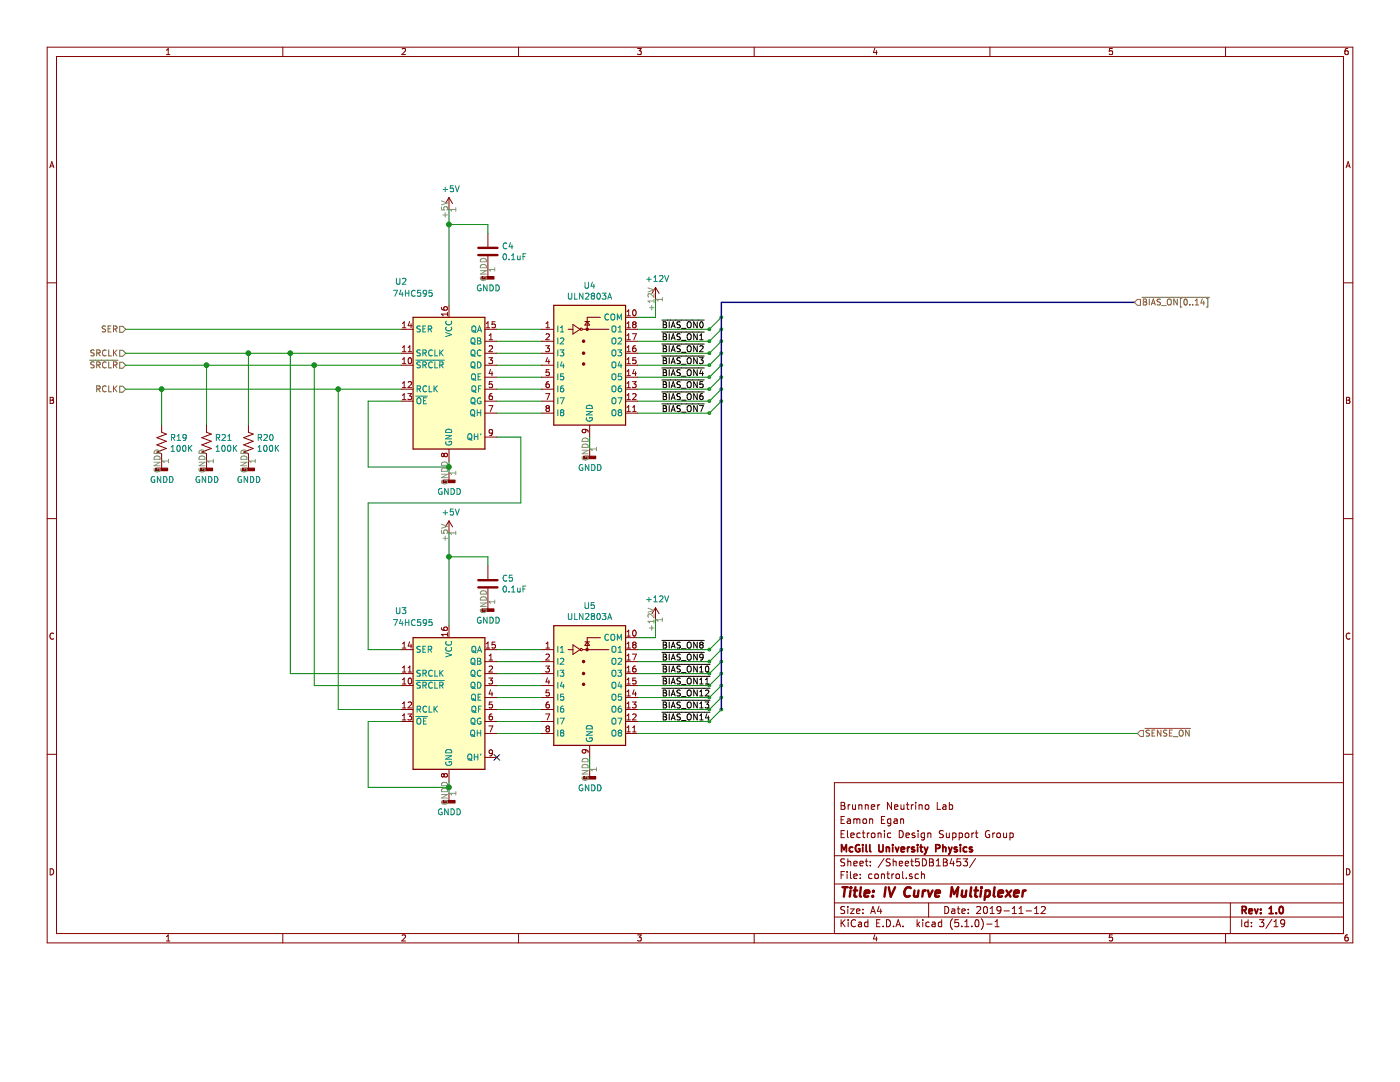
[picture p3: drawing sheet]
EESchema Schematic File Version 4
LIBS:iv-mux-cache
EELAYER 29 0
EELAYER END
$Descr A4 11693 8268
encoding utf-8
Sheet 3 19
Title "IV Curve Multiplexer"
Date "2019-11-12"
Rev "1.0"
Comp "McGill University Physics"
Comment1 "Electronic Design Support Group"
Comment2 "Eamon Egan"
Comment3 "Brunner Neutrino Lab"
Comment4 ""
$EndDescr
Entry Wire Line
	5925 2750 6025 2650
Entry Wire Line
	5925 2850 6025 2750
Entry Wire Line
	5925 2950 6025 2850
Wire Wire Line
	5325 2750 5925 2750
Wire Wire Line
	5325 2850 5925 2850
Wire Wire Line
	5325 2950 5925 2950
Text Label 5525 2750 0    50   ~ 0
~BIAS_ON0
Text Label 5525 2850 0    50   ~ 0
~BIAS_ON1
Text Label 5525 2950 0    50   ~ 0
~BIAS_ON2
Wire Wire Line
	4150 2750 4525 2750
Wire Wire Line
	4150 2850 4525 2850
Wire Wire Line
	4150 2950 4525 2950
Wire Wire Line
	4150 3450 4525 3450
Wire Wire Line
	4150 3350 4525 3350
Wire Wire Line
	4150 3250 4525 3250
Wire Wire Line
	4150 3150 4525 3150
Wire Wire Line
	4150 3050 4525 3050
Text Label 5525 3450 0    50   ~ 0
~BIAS_ON7
Text Label 5525 3350 0    50   ~ 0
~BIAS_ON6
Text Label 5525 3250 0    50   ~ 0
~BIAS_ON5
Text Label 5525 3150 0    50   ~ 0
~BIAS_ON4
Text Label 5525 3050 0    50   ~ 0
~BIAS_ON3
Wire Wire Line
	5325 3450 5925 3450
Wire Wire Line
	5325 3350 5925 3350
Wire Wire Line
	5325 3250 5925 3250
Wire Wire Line
	5325 3150 5925 3150
Wire Wire Line
	5325 3050 5925 3050
Entry Wire Line
	5925 3450 6025 3350
Entry Wire Line
	5925 3350 6025 3250
Entry Wire Line
	5925 3250 6025 3150
Entry Wire Line
	5925 3150 6025 3050
Entry Wire Line
	5925 3050 6025 2950
$Comp
L Transistor_Array:ULN2803A U?
U 1 1
P 4925 2950
AR Path="/5D371F58/5DB24387" Ref="U?"  Part="1" 
AR Path="/5DB1B454/5DB24387" Ref="U4"  Part="1" 
F 0 "U4" H 4925 3517 50  0000 C CNN
F 1 "ULN2803A" H 4925 3426 50  0000 C CNN
F 2 "Package_SO:SOIC-18W_7.5x11.6mm_P1.27mm" H 4975 2300 50  0001 L CNN
F 3 "http://www.ti.com/lit/ds/symlink/uln2803a.pdf" H 5025 2750 50  0001 C CNN
F 4 "296-15777-1-ND" H 4925 2950 50  0001 C CNN "VPN"
	1    4925 2950
	1    0    0    -1  
$EndComp
Entry Wire Line
	5925 5425 6025 5325
Entry Wire Line
	5925 5525 6025 5425
Entry Wire Line
	5925 5625 6025 5525
Wire Wire Line
	5325 5425 5925 5425
Wire Wire Line
	5325 5525 5925 5525
Wire Wire Line
	5325 5625 5925 5625
Wire Wire Line
	4150 5425 4525 5425
Wire Wire Line
	4150 5525 4525 5525
Wire Wire Line
	4150 5625 4525 5625
Wire Wire Line
	4150 6125 4525 6125
Wire Wire Line
	4150 6025 4525 6025
Wire Wire Line
	4150 5925 4525 5925
Wire Wire Line
	4150 5825 4525 5825
Wire Wire Line
	4150 5725 4525 5725
Wire Wire Line
	5325 6025 5925 6025
Wire Wire Line
	5325 5925 5925 5925
Wire Wire Line
	5325 5825 5925 5825
Wire Wire Line
	5325 5725 5925 5725
Entry Wire Line
	5925 6025 6025 5925
Entry Wire Line
	5925 5925 6025 5825
Entry Wire Line
	5925 5825 6025 5725
Entry Wire Line
	5925 5725 6025 5625
$Comp
L Transistor_Array:ULN2803A U?
U 1 1
P 4925 5625
AR Path="/5D371F58/5DB243B3" Ref="U?"  Part="1" 
AR Path="/5DB1B454/5DB243B3" Ref="U5"  Part="1" 
F 0 "U5" H 4925 6192 50  0000 C CNN
F 1 "ULN2803A" H 4925 6101 50  0000 C CNN
F 2 "Package_SO:SOIC-18W_7.5x11.6mm_P1.27mm" H 4975 4975 50  0001 L CNN
F 3 "http://www.ti.com/lit/ds/symlink/uln2803a.pdf" H 5025 5425 50  0001 C CNN
F 4 "296-15777-1-ND" H 4925 5625 50  0001 C CNN "VPN"
	1    4925 5625
	1    0    0    -1  
$EndComp
Text Label 5525 5425 0    50   ~ 0
~BIAS_ON8
Text Label 5525 5525 0    50   ~ 0
~BIAS_ON9
Text Label 5525 5625 0    50   ~ 0
~BIAS_ON10
Text Label 5525 5725 0    50   ~ 0
~BIAS_ON11
Text Label 5525 5825 0    50   ~ 0
~BIAS_ON12
Text Label 5525 5925 0    50   ~ 0
~BIAS_ON13
Text Label 5525 6025 0    50   ~ 0
~BIAS_ON14
Wire Bus Line
	6025 2525 9475 2525
Text HLabel 9475 2525 2    50   Input ~ 0
~BIAS_ON[0..14]
Wire Wire Line
	4150 3650 4350 3650
Wire Wire Line
	4350 3650 4350 4200
Wire Wire Line
	4350 4200 3075 4200
Wire Wire Line
	3075 4200 3075 5425
Wire Wire Line
	3075 5425 3350 5425
Wire Wire Line
	3350 2950 2425 2950
Wire Wire Line
	3350 5625 2425 5625
Wire Wire Line
	2425 5625 2425 2950
Connection ~ 2425 2950
Wire Wire Line
	2425 2950 2075 2950
Wire Wire Line
	3350 3050 2625 3050
Wire Wire Line
	2625 3050 2625 5725
Wire Wire Line
	2625 5725 3350 5725
Connection ~ 2625 3050
Wire Wire Line
	2625 3050 1725 3050
Wire Wire Line
	3350 3250 2825 3250
Wire Wire Line
	2825 3250 2825 5925
Wire Wire Line
	2825 5925 3350 5925
Wire Wire Line
	2825 3250 1350 3250
Connection ~ 2825 3250
Text HLabel 1050 2950 0    50   Input ~ 0
SRCLK
Text HLabel 1050 3050 0    50   Input ~ 0
~SRCLR
Text HLabel 1050 3250 0    50   Input ~ 0
RCLK
Wire Wire Line
	4925 3750 4925 3650
Wire Wire Line
	3750 3950 3750 3900
Wire Wire Line
	4925 6425 4925 6325
Wire Wire Line
	3750 6625 3750 6575
Wire Wire Line
	3350 6025 3075 6025
Wire Wire Line
	3075 6025 3075 6575
Wire Wire Line
	3075 6575 3750 6575
Connection ~ 3750 6575
Wire Wire Line
	3750 6575 3750 6525
Wire Wire Line
	3350 3350 3075 3350
Wire Wire Line
	3075 3350 3075 3900
Wire Wire Line
	3075 3900 3750 3900
Connection ~ 3750 3900
Wire Wire Line
	3750 3900 3750 3850
Wire Wire Line
	3350 2750 1050 2750
Text HLabel 1050 2750 0    50   Input ~ 0
SER
Wire Wire Line
	5325 6125 9500 6125
Text HLabel 9500 6125 2    50   Input ~ 0
~SENSE_ON
NoConn ~ 4150 6325
$Comp
L 74xx:74HC595 U?
U 1 1
P 3750 5825
AR Path="/5D371F58/5DB243AD" Ref="U?"  Part="1" 
AR Path="/5DB1B454/5DB243AD" Ref="U3"  Part="1" 
F 0 "U3" H 3350 6550 50  0000 C CNN
F 1 "74HC595" H 3450 6450 50  0000 C CNN
F 2 "Package_SO:SOIC-16_3.9x9.9mm_P1.27mm" H 3750 5825 50  0001 C CNN
F 3 "http://www.ti.com/lit/ds/symlink/sn74hc595.pdf" H 3750 5825 50  0001 C CNN
F 4 "TI" H 3750 5825 50  0001 C CNN "MFN"
F 5 "SN74HC595DR" H 3750 5825 50  0001 C CNN "MPN"
F 6 "296-14857-1-ND" H 3750 5825 50  0001 C CNN "VPN"
	1    3750 5825
	1    0    0    -1  
$EndComp
$Comp
L power:+5V #PWR035
U 1 1
P 3750 1750
F 0 "#PWR035" H 3750 1600 50  0001 C CNN
F 1 "+5V" H 3765 1923 50  0000 C CNN
F 2 "" H 3750 1750 50  0001 C CNN
F 3 "" H 3750 1750 50  0001 C CNN
	1    3750 1750
	1    0    0    -1  
$EndComp
Wire Wire Line
	3750 1750 3750 1875
$Comp
L power:+5V #PWR037
U 1 1
P 3750 4450
F 0 "#PWR037" H 3750 4300 50  0001 C CNN
F 1 "+5V" H 3765 4623 50  0000 C CNN
F 2 "" H 3750 4450 50  0001 C CNN
F 3 "" H 3750 4450 50  0001 C CNN
	1    3750 4450
	1    0    0    -1  
$EndComp
Wire Wire Line
	3750 4450 3750 4650
$Comp
L power:GNDD #PWR036
U 1 1
P 3750 3950
F 0 "#PWR036" H 3750 3700 50  0001 C CNN
F 1 "GNDD" H 3754 3795 50  0000 C CNN
F 2 "" H 3750 3950 50  0001 C CNN
F 3 "" H 3750 3950 50  0001 C CNN
	1    3750 3950
	1    0    0    -1  
$EndComp
$Comp
L power:GNDD #PWR041
U 1 1
P 4925 3750
F 0 "#PWR041" H 4925 3500 50  0001 C CNN
F 1 "GNDD" H 4929 3595 50  0000 C CNN
F 2 "" H 4925 3750 50  0001 C CNN
F 3 "" H 4925 3750 50  0001 C CNN
	1    4925 3750
	1    0    0    -1  
$EndComp
$Comp
L power:GNDD #PWR038
U 1 1
P 3750 6625
F 0 "#PWR038" H 3750 6375 50  0001 C CNN
F 1 "GNDD" H 3754 6470 50  0000 C CNN
F 2 "" H 3750 6625 50  0001 C CNN
F 3 "" H 3750 6625 50  0001 C CNN
	1    3750 6625
	1    0    0    -1  
$EndComp
$Comp
L power:GNDD #PWR042
U 1 1
P 4925 6425
F 0 "#PWR042" H 4925 6175 50  0001 C CNN
F 1 "GNDD" H 4929 6270 50  0000 C CNN
F 2 "" H 4925 6425 50  0001 C CNN
F 3 "" H 4925 6425 50  0001 C CNN
	1    4925 6425
	1    0    0    -1  
$EndComp
$Comp
L 74xx:74HC595 U?
U 1 1
P 3750 3150
AR Path="/5D371F58/5DB24381" Ref="U?"  Part="1" 
AR Path="/5DB1B454/5DB24381" Ref="U2"  Part="1" 
F 0 "U2" H 3350 3950 50  0000 C CNN
F 1 "74HC595" H 3450 3850 50  0000 C CNN
F 2 "Package_SO:SOIC-16_3.9x9.9mm_P1.27mm" H 3750 3150 50  0001 C CNN
F 3 "http://www.ti.com/lit/ds/symlink/sn74hc595.pdf" H 3750 3150 50  0001 C CNN
F 4 "TI" H 3750 3150 50  0001 C CNN "MFN"
F 5 "SN74HC595DR" H 3750 3150 50  0001 C CNN "MPN"
F 6 "296-14857-1-ND" H 3750 3150 50  0001 C CNN "VPN"
	1    3750 3150
	1    0    0    -1  
$EndComp
$Comp
L Device:C C?
U 1 1
P 4075 2100
AR Path="/5DC03534" Ref="C?"  Part="1" 
AR Path="/5DB1B454/5DC03534" Ref="C4"  Part="1" 
F 0 "C4" H 4190 2146 50  0000 L CNN
F 1 "0.1uF" H 4190 2055 50  0000 L CNN
F 2 "Capacitor_SMD:C_0805_2012Metric" H 4113 1950 50  0001 C CNN
F 3 "~" H 4075 2100 50  0001 C CNN
F 4 "1276-1003-1-ND" H 4075 2100 50  0001 C CNN "VPN"
F 5 "DK" H 0   0   50  0001 C CNN "VN"
	1    4075 2100
	1    0    0    -1  
$EndComp
Wire Wire Line
	4075 1950 4075 1875
Wire Wire Line
	4075 1875 3750 1875
Connection ~ 3750 1875
Wire Wire Line
	3750 1875 3750 2550
$Comp
L power:GNDD #PWR039
U 1 1
P 4075 2250
F 0 "#PWR039" H 4075 2000 50  0001 C CNN
F 1 "GNDD" H 4079 2095 50  0000 C CNN
F 2 "" H 4075 2250 50  0001 C CNN
F 3 "" H 4075 2250 50  0001 C CNN
	1    4075 2250
	1    0    0    -1  
$EndComp
$Comp
L Device:C C?
U 1 1
P 4075 4875
AR Path="/5DC0720E" Ref="C?"  Part="1" 
AR Path="/5DB1B454/5DC0720E" Ref="C5"  Part="1" 
F 0 "C5" H 4190 4921 50  0000 L CNN
F 1 "0.1uF" H 4190 4830 50  0000 L CNN
F 2 "Capacitor_SMD:C_0805_2012Metric" H 4113 4725 50  0001 C CNN
F 3 "~" H 4075 4875 50  0001 C CNN
F 4 "1276-1003-1-ND" H 4075 4875 50  0001 C CNN "VPN"
F 5 "DK" H 0   0   50  0001 C CNN "VN"
	1    4075 4875
	1    0    0    -1  
$EndComp
Wire Wire Line
	4075 4725 4075 4650
Wire Wire Line
	4075 4650 3750 4650
$Comp
L power:GNDD #PWR040
U 1 1
P 4075 5025
F 0 "#PWR040" H 4075 4775 50  0001 C CNN
F 1 "GNDD" H 4079 4870 50  0000 C CNN
F 2 "" H 4075 5025 50  0001 C CNN
F 3 "" H 4075 5025 50  0001 C CNN
	1    4075 5025
	1    0    0    -1  
$EndComp
Connection ~ 3750 4650
Wire Wire Line
	3750 4650 3750 5225
$Comp
L Device:R_US R20
U 1 1
P 2075 3700
F 0 "R20" H 2143 3746 50  0000 L CNN
F 1 "100K" H 2143 3655 50  0000 L CNN
F 2 "Resistor_SMD:R_0805_2012Metric" V 2115 3690 50  0001 C CNN
F 3 "~" H 2075 3700 50  0001 C CNN
F 4 "CRT0805-FZ-1003ESTCT-ND" H 2075 3700 50  0001 C CNN "VPN"
	1    2075 3700
	1    0    0    -1  
$EndComp
$Comp
L Device:R_US R19
U 1 1
P 1350 3700
F 0 "R19" H 1418 3746 50  0000 L CNN
F 1 "100K" H 1418 3655 50  0000 L CNN
F 2 "Resistor_SMD:R_0805_2012Metric" V 1390 3690 50  0001 C CNN
F 3 "~" H 1350 3700 50  0001 C CNN
F 4 "CRT0805-FZ-1003ESTCT-ND" H 1350 3700 50  0001 C CNN "VPN"
	1    1350 3700
	1    0    0    -1  
$EndComp
Wire Wire Line
	1350 3550 1350 3250
Connection ~ 1350 3250
Wire Wire Line
	1350 3250 1050 3250
Wire Wire Line
	2075 3550 2075 2950
Connection ~ 2075 2950
Wire Wire Line
	2075 2950 1050 2950
$Comp
L power:GNDD #PWR0104
U 1 1
P 1350 3850
F 0 "#PWR0104" H 1350 3600 50  0001 C CNN
F 1 "GNDD" H 1354 3695 50  0000 C CNN
F 2 "" H 1350 3850 50  0001 C CNN
F 3 "" H 1350 3850 50  0001 C CNN
	1    1350 3850
	1    0    0    -1  
$EndComp
$Comp
L power:GNDD #PWR0105
U 1 1
P 2075 3850
F 0 "#PWR0105" H 2075 3600 50  0001 C CNN
F 1 "GNDD" H 2079 3695 50  0000 C CNN
F 2 "" H 2075 3850 50  0001 C CNN
F 3 "" H 2075 3850 50  0001 C CNN
	1    2075 3850
	1    0    0    -1  
$EndComp
$Comp
L Device:R_US R21
U 1 1
P 1725 3700
F 0 "R21" H 1793 3746 50  0000 L CNN
F 1 "100K" H 1793 3655 50  0000 L CNN
F 2 "Resistor_SMD:R_0805_2012Metric" V 1765 3690 50  0001 C CNN
F 3 "~" H 1725 3700 50  0001 C CNN
F 4 "CRT0805-FZ-1003ESTCT-ND" H 1725 3700 50  0001 C CNN "VPN"
	1    1725 3700
	1    0    0    -1  
$EndComp
Wire Wire Line
	1725 3550 1725 3050
$Comp
L power:GNDD #PWR08
U 1 1
P 1725 3850
F 0 "#PWR08" H 1725 3600 50  0001 C CNN
F 1 "GNDD" H 1729 3695 50  0000 C CNN
F 2 "" H 1725 3850 50  0001 C CNN
F 3 "" H 1725 3850 50  0001 C CNN
	1    1725 3850
	1    0    0    -1  
$EndComp
Connection ~ 1725 3050
Wire Wire Line
	1725 3050 1050 3050
$Comp
L power:+12V #PWR0107
U 1 1
P 5475 2500
F 0 "#PWR0107" H 5475 2350 50  0001 C CNN
F 1 "+12V" H 5490 2673 50  0000 C CNN
F 2 "" H 5475 2500 50  0001 C CNN
F 3 "" H 5475 2500 50  0001 C CNN
	1    5475 2500
	1    0    0    -1  
$EndComp
Wire Wire Line
	5325 2650 5475 2650
Wire Wire Line
	5475 2650 5475 2500
$Comp
L power:+12V #PWR0108
U 1 1
P 5475 5175
F 0 "#PWR0108" H 5475 5025 50  0001 C CNN
F 1 "+12V" H 5490 5348 50  0000 C CNN
F 2 "" H 5475 5175 50  0001 C CNN
F 3 "" H 5475 5175 50  0001 C CNN
	1    5475 5175
	1    0    0    -1  
$EndComp
Wire Wire Line
	5325 5325 5475 5325
Wire Wire Line
	5475 5325 5475 5175
Wire Bus Line
	6025 2525 6025 5925
$EndSCHEMATC
